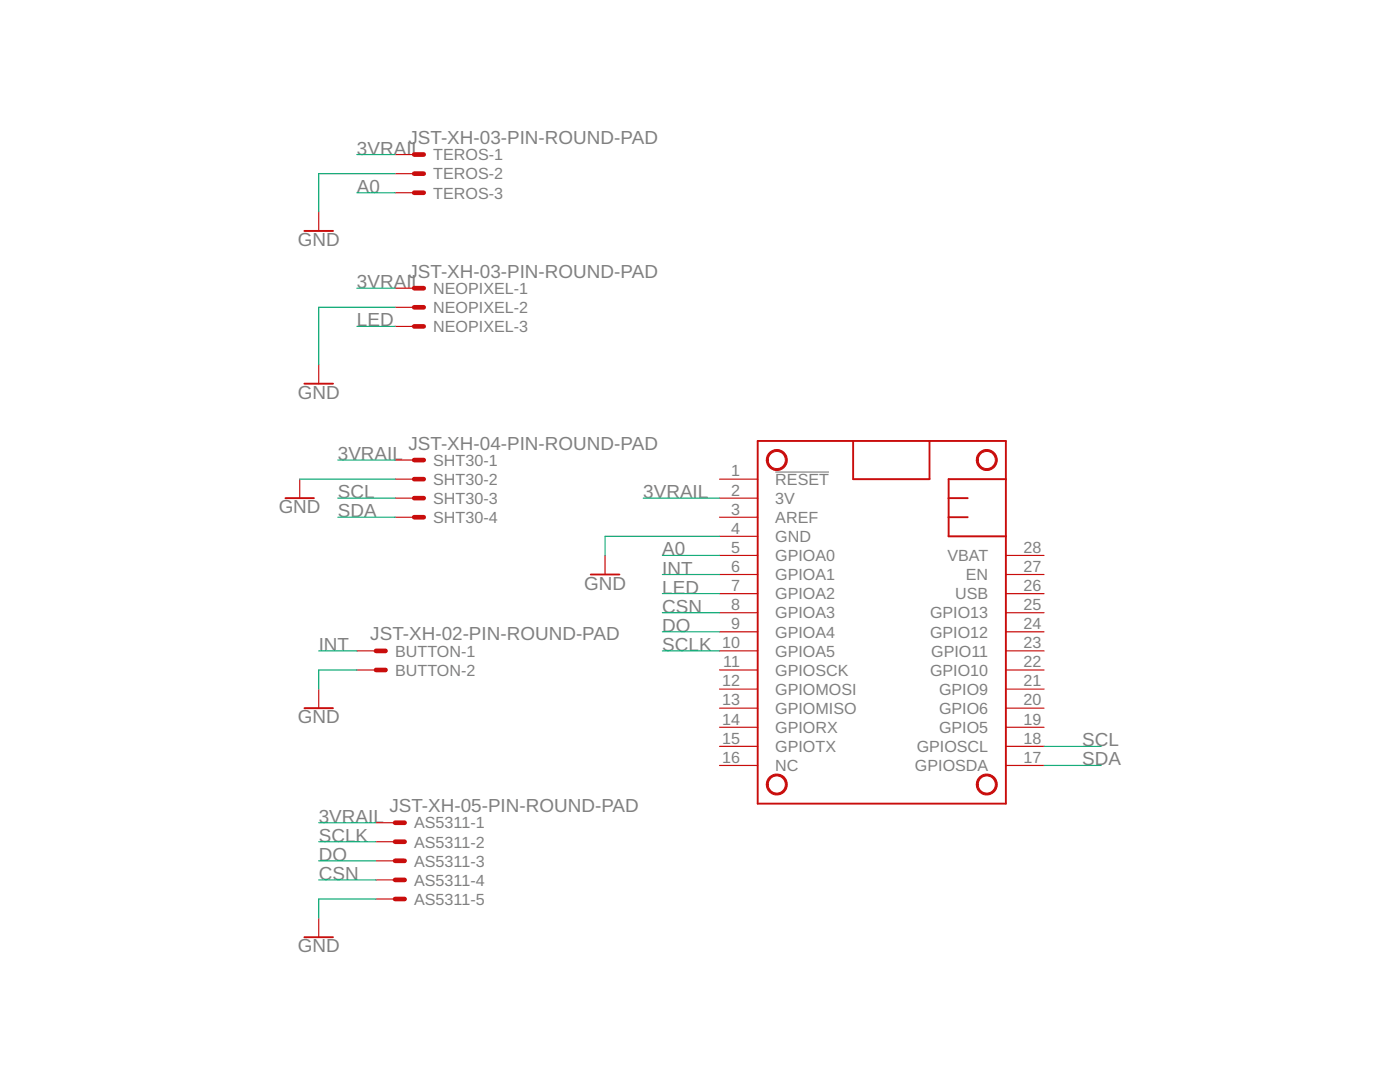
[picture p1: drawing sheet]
<?xml version="1.0" encoding="utf-8"?>
<!DOCTYPE eagle SYSTEM "eagle.dtd">
<!--
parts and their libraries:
SparkFun-PowerSymbols: Licensing: Creative Commons ShareAlike 4.0 International - https://creativecommons.org/licenses/by-sa/4.0
-->
<eagle version="9.6.2">
<drawing>
<settings>
<setting alwaysvectorfont="no"/>
<setting verticaltext="up"/>
</settings>
<grid distance="0.1" unitdist="inch" unit="inch" style="lines" multiple="1" display="no" altdistance="0.01" altunitdist="inch" altunit="inch"/>
<schematic xreflabel="%F%N/%S.%C%R" xrefpart="/%S.%C%R">
<libraries>
<library name="modifiedAdafruit">
<symbols>
<symbol name="MICROSHIELD">
<wire x1="0" y1="33.02" x2="0" y2="22.86" width="0.254" layer="94"/>
<wire x1="0" y1="22.86" x2="0" y2="12.7" width="0.254" layer="94"/>
<wire x1="0" y1="12.7" x2="0" y2="0" width="0.254" layer="94"/>
<wire x1="0" y1="0" x2="48.26" y2="0" width="0.254" layer="94"/>
<wire x1="48.26" y1="0" x2="48.26" y2="33.02" width="0.254" layer="94"/>
<wire x1="48.26" y1="33.02" x2="12.7" y2="33.02" width="0.254" layer="94"/>
<wire x1="12.7" y1="33.02" x2="5.08" y2="33.02" width="0.254" layer="94"/>
<wire x1="5.08" y1="33.02" x2="0" y2="33.02" width="0.254" layer="94"/>
<wire x1="5.08" y1="33.02" x2="5.08" y2="25.4" width="0.254" layer="94"/>
<wire x1="5.08" y1="25.4" x2="7.62" y2="25.4" width="0.254" layer="94"/>
<wire x1="7.62" y1="25.4" x2="10.16" y2="25.4" width="0.254" layer="94"/>
<wire x1="10.16" y1="25.4" x2="12.7" y2="25.4" width="0.254" layer="94"/>
<wire x1="12.7" y1="25.4" x2="12.7" y2="33.02" width="0.254" layer="94"/>
<wire x1="7.62" y1="27.94" x2="7.62" y2="25.4" width="0.254" layer="94"/>
<wire x1="10.16" y1="27.94" x2="10.16" y2="25.4" width="0.254" layer="94"/>
<wire x1="0" y1="22.86" x2="5.08" y2="22.86" width="0.254" layer="94"/>
<wire x1="5.08" y1="22.86" x2="5.08" y2="12.7" width="0.254" layer="94"/>
<wire x1="5.08" y1="12.7" x2="0" y2="12.7" width="0.254" layer="94"/>
<pin name="!RESET" x="5.08" y="-5.08" length="middle" direction="in" rot="R90"/>
<pin name="3V" x="7.62" y="-5.08" length="middle" direction="sup" rot="R90"/>
<pin name="AREF" x="10.16" y="-5.08" length="middle" direction="pas" rot="R90"/>
<pin name="GND" x="12.7" y="-5.08" length="middle" direction="pwr" rot="R90"/>
<pin name="GPIOA0" x="15.24" y="-5.08" length="middle" rot="R90"/>
<pin name="GPIOA1" x="17.78" y="-5.08" length="middle" rot="R90"/>
<pin name="GPIOA2" x="20.32" y="-5.08" length="middle" rot="R90"/>
<pin name="GPIOA3" x="22.86" y="-5.08" length="middle" rot="R90"/>
<pin name="GPIOA4" x="25.4" y="-5.08" length="middle" rot="R90"/>
<pin name="GPIOA5" x="27.94" y="-5.08" length="middle" rot="R90"/>
<pin name="GPIOSCK" x="30.48" y="-5.08" length="middle" rot="R90"/>
<pin name="GPIOMOSI" x="33.02" y="-5.08" length="middle" rot="R90"/>
<pin name="GPIOMISO" x="35.56" y="-5.08" length="middle" rot="R90"/>
<pin name="GPIORX" x="38.1" y="-5.08" length="middle" rot="R90"/>
<pin name="GPIOTX" x="40.64" y="-5.08" length="middle" rot="R90"/>
<pin name="NC" x="43.18" y="-5.08" length="middle" direction="pas" rot="R90"/>
<pin name="GPIOSDA" x="43.18" y="38.1" length="middle" rot="R270"/>
<pin name="GPIOSCL" x="40.64" y="38.1" length="middle" rot="R270"/>
<pin name="GPIO5" x="38.1" y="38.1" length="middle" rot="R270"/>
<pin name="GPIO9" x="33.02" y="38.1" length="middle" rot="R270"/>
<pin name="GPIO6" x="35.56" y="38.1" length="middle" rot="R270"/>
<pin name="GPIO10" x="30.48" y="38.1" length="middle" rot="R270"/>
<pin name="GPIO11" x="27.94" y="38.1" length="middle" rot="R270"/>
<pin name="GPIO12" x="25.4" y="38.1" length="middle" rot="R270"/>
<pin name="GPIO13" x="22.86" y="38.1" length="middle" rot="R270"/>
<pin name="EN" x="17.78" y="38.1" length="middle" direction="pas" rot="R270"/>
<pin name="USB" x="20.32" y="38.1" length="middle" direction="sup" rot="R270"/>
<pin name="VBAT" x="15.24" y="38.1" length="middle" direction="sup" rot="R270"/>
<circle x="45.72" y="30.48" radius="1.27" width="0.254" layer="94"/>
<circle x="45.72" y="2.54" radius="1.27" width="0.254" layer="94"/>
<circle x="2.54" y="2.54" radius="1.27" width="0.254" layer="94"/>
<circle x="2.54" y="30.48" radius="1.27" width="0.254" layer="94"/>
</symbol>
</symbols>
<devicesets>
<deviceset name="FEATHERWING" prefix="MS">
<gates>
<gate name="G$1" symbol="MICROSHIELD" x="-25.4" y="-15.24"/>
</gates>
<devices>
<device name="" package="FEATHERWING">
<connects>
<connect gate="G$1" pin="!RESET" pad="1"/>
<connect gate="G$1" pin="3V" pad="2"/>
<connect gate="G$1" pin="AREF" pad="3"/>
<connect gate="G$1" pin="EN" pad="27"/>
<connect gate="G$1" pin="GND" pad="4"/>
<connect gate="G$1" pin="GPIO10" pad="22"/>
<connect gate="G$1" pin="GPIO11" pad="23"/>
<connect gate="G$1" pin="GPIO12" pad="24"/>
<connect gate="G$1" pin="GPIO13" pad="25"/>
<connect gate="G$1" pin="GPIO5" pad="19"/>
<connect gate="G$1" pin="GPIO6" pad="20"/>
<connect gate="G$1" pin="GPIO9" pad="21"/>
<connect gate="G$1" pin="GPIOA0" pad="5"/>
<connect gate="G$1" pin="GPIOA1" pad="6"/>
<connect gate="G$1" pin="GPIOA2" pad="7"/>
<connect gate="G$1" pin="GPIOA3" pad="8"/>
<connect gate="G$1" pin="GPIOA4" pad="9"/>
<connect gate="G$1" pin="GPIOA5" pad="10"/>
<connect gate="G$1" pin="GPIOMISO" pad="13"/>
<connect gate="G$1" pin="GPIOMOSI" pad="12"/>
<connect gate="G$1" pin="GPIORX" pad="14"/>
<connect gate="G$1" pin="GPIOSCK" pad="11"/>
<connect gate="G$1" pin="GPIOSCL" pad="18"/>
<connect gate="G$1" pin="GPIOSDA" pad="17"/>
<connect gate="G$1" pin="GPIOTX" pad="15"/>
<connect gate="G$1" pin="NC" pad="16"/>
<connect gate="G$1" pin="USB" pad="26"/>
<connect gate="G$1" pin="VBAT" pad="28"/>
</connects>
<package3dinstances>
<package3dinstance package3d_urn="urn:adsk.eagle:package:6240959/1"/>
</package3dinstances>
<technologies>
<technology name=""/>
</technologies>
</device>
<device name="_NODIM" package="FEATHERWING_DIM">
<connects>
<connect gate="G$1" pin="!RESET" pad="1"/>
<connect gate="G$1" pin="3V" pad="2"/>
<connect gate="G$1" pin="AREF" pad="3"/>
<connect gate="G$1" pin="EN" pad="27"/>
<connect gate="G$1" pin="GND" pad="4"/>
<connect gate="G$1" pin="GPIO10" pad="22"/>
<connect gate="G$1" pin="GPIO11" pad="23"/>
<connect gate="G$1" pin="GPIO12" pad="24"/>
<connect gate="G$1" pin="GPIO13" pad="25"/>
<connect gate="G$1" pin="GPIO5" pad="19"/>
<connect gate="G$1" pin="GPIO6" pad="20"/>
<connect gate="G$1" pin="GPIO9" pad="21"/>
<connect gate="G$1" pin="GPIOA0" pad="5"/>
<connect gate="G$1" pin="GPIOA1" pad="6"/>
<connect gate="G$1" pin="GPIOA2" pad="7"/>
<connect gate="G$1" pin="GPIOA3" pad="8"/>
<connect gate="G$1" pin="GPIOA4" pad="9"/>
<connect gate="G$1" pin="GPIOA5" pad="10"/>
<connect gate="G$1" pin="GPIOMISO" pad="13"/>
<connect gate="G$1" pin="GPIOMOSI" pad="12"/>
<connect gate="G$1" pin="GPIORX" pad="14"/>
<connect gate="G$1" pin="GPIOSCK" pad="11"/>
<connect gate="G$1" pin="GPIOSCL" pad="18"/>
<connect gate="G$1" pin="GPIOSDA" pad="17"/>
<connect gate="G$1" pin="GPIOTX" pad="15"/>
<connect gate="G$1" pin="NC" pad="16"/>
<connect gate="G$1" pin="USB" pad="26"/>
<connect gate="G$1" pin="VBAT" pad="28"/>
</connects>
<package3dinstances>
<package3dinstance package3d_urn="urn:adsk.eagle:package:6240960/1"/>
</package3dinstances>
<technologies>
<technology name=""/>
</technologies>
</device>
</devices>
</deviceset>
</devicesets>
</library>
<library name="SparkFun-PowerSymbols">
<symbols>
<symbol name="DGND">
<wire x1="-1.905" y1="0" x2="1.905" y2="0" width="0.254" layer="94"/>
<pin name="GND" x="0" y="2.54" visible="off" length="short" direction="sup" rot="R270"/>
<text x="0" y="-0.254" size="1.778" layer="96" align="top-center">&gt;VALUE</text>
</symbol>
</symbols>
<devicesets>
<deviceset name="GND" prefix="GND">
<gates>
<gate name="1" symbol="DGND" x="0" y="0"/>
</gates>
<devices>
<device name="">
<technologies>
<technology name=""/>
</technologies>
</device>
</devices>
</deviceset>
</devicesets>
</library>
<library name="Rembrandt Electronics - JST XH Connectors v1-0">
<symbols>
<symbol name="M">
<wire x1="1.27" y1="0" x2="0" y2="0" width="0.6096" layer="94"/>
<text x="2.54" y="-0.762" size="1.524" layer="95">&gt;NAME</text>
<pin name="S" x="-2.54" y="0" visible="off" length="short" direction="pas"/>
</symbol>
<symbol name="MV">
<wire x1="1.27" y1="0" x2="0" y2="0" width="0.6096" layer="94"/>
<text x="2.54" y="-0.762" size="1.524" layer="95">&gt;NAME</text>
<text x="-0.762" y="1.397" size="1.778" layer="96">&gt;VALUE</text>
<pin name="S" x="-2.54" y="0" visible="off" length="short" direction="pas"/>
</symbol>
</symbols>
<devicesets>
<deviceset name="JST-XH-02-PIN" prefix="X">
<gates>
<gate name="-2" symbol="M" x="2.54" y="15.24" addlevel="always" swaplevel="1"/>
<gate name="-1" symbol="MV" x="2.54" y="17.78" addlevel="always" swaplevel="1"/>
</gates>
<devices>
<device name="-LONG-PAD" package="JST-XH-02-PACKAGE-LONG-PAD">
<connects>
<connect gate="-1" pin="S" pad="1"/>
<connect gate="-2" pin="S" pad="2"/>
</connects>
<technologies>
<technology name=""/>
</technologies>
</device>
<device name="-ROUND-PAD" package="JST-XH-02-PACKAGE-ROUND-PAD">
<connects>
<connect gate="-1" pin="S" pad="1"/>
<connect gate="-2" pin="S" pad="2"/>
</connects>
<technologies>
<technology name=""/>
</technologies>
</device>
</devices>
</deviceset>
<deviceset name="JST-XH-03-PIN" prefix="X">
<gates>
<gate name="-1" symbol="MV" x="2.54" y="7.62" addlevel="always" swaplevel="1"/>
<gate name="-2" symbol="M" x="2.54" y="5.08" addlevel="always" swaplevel="1"/>
<gate name="-3" symbol="M" x="2.54" y="2.54" addlevel="always" swaplevel="1"/>
</gates>
<devices>
<device name="-LONG-PAD" package="JST-XH-03-PACKAGE-LONG-PAD">
<connects>
<connect gate="-1" pin="S" pad="1"/>
<connect gate="-2" pin="S" pad="2"/>
<connect gate="-3" pin="S" pad="3"/>
</connects>
<technologies>
<technology name=""/>
</technologies>
</device>
<device name="-ROUND-PAD" package="JST-XH-03-PACKAGE-ROUND-PAD">
<connects>
<connect gate="-1" pin="S" pad="1"/>
<connect gate="-2" pin="S" pad="2"/>
<connect gate="-3" pin="S" pad="3"/>
</connects>
<technologies>
<technology name=""/>
</technologies>
</device>
</devices>
</deviceset>
<deviceset name="JST-XH-04-PIN" prefix="X">
<gates>
<gate name="-1" symbol="MV" x="2.54" y="0" addlevel="always" swaplevel="1"/>
<gate name="-2" symbol="M" x="2.54" y="-2.54" addlevel="always" swaplevel="1"/>
<gate name="-3" symbol="M" x="2.54" y="-5.08" addlevel="always" swaplevel="1"/>
<gate name="-4" symbol="M" x="2.54" y="-7.62" addlevel="always" swaplevel="1"/>
</gates>
<devices>
<device name="-LONG-PAD" package="JST-XH-04-PACKAGE-LONG-PAD">
<connects>
<connect gate="-1" pin="S" pad="1"/>
<connect gate="-2" pin="S" pad="2"/>
<connect gate="-3" pin="S" pad="3"/>
<connect gate="-4" pin="S" pad="4"/>
</connects>
<technologies>
<technology name=""/>
</technologies>
</device>
<device name="-ROUND-PAD" package="JST-XH-04-PACKAGE-ROUND-PAD">
<connects>
<connect gate="-1" pin="S" pad="1"/>
<connect gate="-2" pin="S" pad="2"/>
<connect gate="-3" pin="S" pad="3"/>
<connect gate="-4" pin="S" pad="4"/>
</connects>
<technologies>
<technology name=""/>
</technologies>
</device>
</devices>
</deviceset>
<deviceset name="JST-XH-05-PIN" prefix="X">
<gates>
<gate name="-1" symbol="MV" x="2.54" y="0" addlevel="always" swaplevel="1"/>
<gate name="-2" symbol="M" x="2.54" y="-2.54" addlevel="always" swaplevel="1"/>
<gate name="-3" symbol="M" x="2.54" y="-5.08" addlevel="always" swaplevel="1"/>
<gate name="-4" symbol="M" x="2.54" y="-7.62" addlevel="always" swaplevel="1"/>
<gate name="-5" symbol="M" x="2.54" y="-10.16" addlevel="always" swaplevel="1"/>
</gates>
<devices>
<device name="-LONG-PAD" package="JST-XH-05-PACKAGE-LONG-PAD">
<connects>
<connect gate="-1" pin="S" pad="1"/>
<connect gate="-2" pin="S" pad="2"/>
<connect gate="-3" pin="S" pad="3"/>
<connect gate="-4" pin="S" pad="4"/>
<connect gate="-5" pin="S" pad="5"/>
</connects>
<technologies>
<technology name=""/>
</technologies>
</device>
<device name="-ROUND-PAD" package="JST-XH-05-PACKAGE-ROUND-PAD">
<connects>
<connect gate="-1" pin="S" pad="1"/>
<connect gate="-2" pin="S" pad="2"/>
<connect gate="-3" pin="S" pad="3"/>
<connect gate="-4" pin="S" pad="4"/>
<connect gate="-5" pin="S" pad="5"/>
</connects>
<technologies>
<technology name=""/>
</technologies>
</device>
</devices>
</deviceset>
</devicesets>
</library>
</libraries>
<attributes>
</attributes>
<variantdefs>
</variantdefs>
<classes>
<class number="0" name="default" width="0" drill="0">
<clearance class="0" value="0.1524"/>
</class>
</classes>
<parts>
<part name="MS1" library="modifiedAdafruit" deviceset="FEATHERWING" device="" package3d_urn="urn:adsk.eagle:package:6240959/1"/>
<part name="GND1" library="SparkFun-PowerSymbols" deviceset="GND" device=""/>
<part name="GND2" library="SparkFun-PowerSymbols" deviceset="GND" device=""/>
<part name="GND3" library="SparkFun-PowerSymbols" deviceset="GND" device=""/>
<part name="GND4" library="SparkFun-PowerSymbols" deviceset="GND" device=""/>
<part name="GND5" library="SparkFun-PowerSymbols" deviceset="GND" device=""/>
<part name="BUTTON" library="Rembrandt Electronics - JST XH Connectors v1-0" deviceset="JST-XH-02-PIN" device="-ROUND-PAD"/>
<part name="NEOPIXEL" library="Rembrandt Electronics - JST XH Connectors v1-0" deviceset="JST-XH-03-PIN" device="-ROUND-PAD"/>
<part name="SHT30" library="Rembrandt Electronics - JST XH Connectors v1-0" deviceset="JST-XH-04-PIN" device="-ROUND-PAD"/>
<part name="AS5311" library="Rembrandt Electronics - JST XH Connectors v1-0" deviceset="JST-XH-05-PIN" device="-ROUND-PAD"/>
<part name="TEROS" library="Rembrandt Electronics - JST XH Connectors v1-0" deviceset="JST-XH-03-PIN" device="-ROUND-PAD"/>
<part name="GND6" library="SparkFun-PowerSymbols" deviceset="GND" device=""/>
</parts>
<sheets>
<sheet>
<plain>
</plain>
<instances>
<instance part="MS1" gate="G$1" x="190.5" y="73.66" smashed="yes" rot="R270"/>
<instance part="GND1" gate="1" x="129.54" y="66.04" smashed="yes">
<attribute name="VALUE" x="129.54" y="65.786" size="1.778" layer="96" align="top-center"/>
</instance>
<instance part="GND2" gate="1" x="170.18" y="55.88" smashed="yes">
<attribute name="VALUE" x="170.18" y="55.626" size="1.778" layer="96" align="top-center"/>
</instance>
<instance part="GND3" gate="1" x="132.08" y="81.28" smashed="yes">
<attribute name="VALUE" x="132.08" y="81.026" size="1.778" layer="96" align="top-center"/>
</instance>
<instance part="GND4" gate="1" x="132.08" y="38.1" smashed="yes">
<attribute name="VALUE" x="132.08" y="37.846" size="1.778" layer="96" align="top-center"/>
</instance>
<instance part="GND5" gate="1" x="132.08" y="7.62" smashed="yes">
<attribute name="VALUE" x="132.08" y="7.366" size="1.778" layer="96" align="top-center"/>
</instance>
<instance part="BUTTON" gate="-2" x="139.7" y="43.18" smashed="yes">
<attribute name="NAME" x="142.24" y="42.418" size="1.524" layer="95"/>
</instance>
<instance part="BUTTON" gate="-1" x="139.7" y="45.72" smashed="yes">
<attribute name="NAME" x="142.24" y="44.958" size="1.524" layer="95"/>
<attribute name="VALUE" x="138.938" y="47.117" size="1.778" layer="96"/>
</instance>
<instance part="NEOPIXEL" gate="-1" x="144.78" y="93.98" smashed="yes">
<attribute name="NAME" x="147.32" y="93.218" size="1.524" layer="95"/>
<attribute name="VALUE" x="144.018" y="95.377" size="1.778" layer="96"/>
</instance>
<instance part="NEOPIXEL" gate="-2" x="144.78" y="91.44" smashed="yes">
<attribute name="NAME" x="147.32" y="90.678" size="1.524" layer="95"/>
</instance>
<instance part="NEOPIXEL" gate="-3" x="144.78" y="88.9" smashed="yes">
<attribute name="NAME" x="147.32" y="88.138" size="1.524" layer="95"/>
</instance>
<instance part="SHT30" gate="-1" x="144.78" y="71.12" smashed="yes">
<attribute name="NAME" x="147.32" y="70.358" size="1.524" layer="95"/>
<attribute name="VALUE" x="144.018" y="72.517" size="1.778" layer="96"/>
</instance>
<instance part="SHT30" gate="-2" x="144.78" y="68.58" smashed="yes">
<attribute name="NAME" x="147.32" y="67.818" size="1.524" layer="95"/>
</instance>
<instance part="SHT30" gate="-3" x="144.78" y="66.04" smashed="yes">
<attribute name="NAME" x="147.32" y="65.278" size="1.524" layer="95"/>
</instance>
<instance part="SHT30" gate="-4" x="144.78" y="63.5" smashed="yes">
<attribute name="NAME" x="147.32" y="62.738" size="1.524" layer="95"/>
</instance>
<instance part="AS5311" gate="-1" x="142.24" y="22.86" smashed="yes">
<attribute name="NAME" x="144.78" y="22.098" size="1.524" layer="95"/>
<attribute name="VALUE" x="141.478" y="24.257" size="1.778" layer="96"/>
</instance>
<instance part="AS5311" gate="-2" x="142.24" y="20.32" smashed="yes">
<attribute name="NAME" x="144.78" y="19.558" size="1.524" layer="95"/>
</instance>
<instance part="AS5311" gate="-3" x="142.24" y="17.78" smashed="yes">
<attribute name="NAME" x="144.78" y="17.018" size="1.524" layer="95"/>
</instance>
<instance part="AS5311" gate="-4" x="142.24" y="15.24" smashed="yes">
<attribute name="NAME" x="144.78" y="14.478" size="1.524" layer="95"/>
</instance>
<instance part="AS5311" gate="-5" x="142.24" y="12.7" smashed="yes">
<attribute name="NAME" x="144.78" y="11.938" size="1.524" layer="95"/>
</instance>
<instance part="TEROS" gate="-1" x="144.78" y="111.76" smashed="yes">
<attribute name="NAME" x="147.32" y="110.998" size="1.524" layer="95"/>
<attribute name="VALUE" x="144.018" y="113.157" size="1.778" layer="96"/>
</instance>
<instance part="TEROS" gate="-2" x="144.78" y="109.22" smashed="yes">
<attribute name="NAME" x="147.32" y="108.458" size="1.524" layer="95"/>
</instance>
<instance part="TEROS" gate="-3" x="144.78" y="106.68" smashed="yes">
<attribute name="NAME" x="147.32" y="105.918" size="1.524" layer="95"/>
</instance>
<instance part="GND6" gate="1" x="132.08" y="101.6" smashed="yes">
<attribute name="VALUE" x="132.08" y="101.346" size="1.778" layer="96" align="top-center"/>
</instance>
</instances>
<busses>
</busses>
<nets>
<net name="GND" class="0">
<segment>
<wire x1="142.24" y1="68.58" x2="129.54" y2="68.58" width="0.1524" layer="91"/>
<pinref part="GND1" gate="1" pin="GND"/>
<pinref part="SHT30" gate="-2" pin="S"/>
</segment>
<segment>
<pinref part="MS1" gate="G$1" pin="GND"/>
<wire x1="185.42" y1="60.96" x2="170.18" y2="60.96" width="0.1524" layer="91"/>
<wire x1="170.18" y1="60.96" x2="170.18" y2="58.42" width="0.1524" layer="91"/>
<pinref part="GND2" gate="1" pin="GND"/>
</segment>
<segment>
<wire x1="142.24" y1="91.44" x2="132.08" y2="91.44" width="0.1524" layer="91"/>
<wire x1="132.08" y1="91.44" x2="132.08" y2="83.82" width="0.1524" layer="91"/>
<pinref part="GND3" gate="1" pin="GND"/>
<pinref part="NEOPIXEL" gate="-2" pin="S"/>
</segment>
<segment>
<wire x1="137.16" y1="43.18" x2="132.08" y2="43.18" width="0.1524" layer="91"/>
<wire x1="132.08" y1="43.18" x2="132.08" y2="40.64" width="0.1524" layer="91"/>
<pinref part="GND4" gate="1" pin="GND"/>
<pinref part="BUTTON" gate="-2" pin="S"/>
</segment>
<segment>
<pinref part="AS5311" gate="-5" pin="S"/>
<wire x1="139.7" y1="12.7" x2="132.08" y2="12.7" width="0.1524" layer="91"/>
<pinref part="GND5" gate="1" pin="GND"/>
<wire x1="132.08" y1="12.7" x2="132.08" y2="10.16" width="0.1524" layer="91"/>
</segment>
<segment>
<pinref part="GND6" gate="1" pin="GND"/>
<wire x1="132.08" y1="104.14" x2="132.08" y2="109.22" width="0.1524" layer="91"/>
<pinref part="TEROS" gate="-2" pin="S"/>
<wire x1="132.08" y1="109.22" x2="142.24" y2="109.22" width="0.1524" layer="91"/>
</segment>
</net>
<net name="SCL" class="0">
<segment>
<wire x1="142.24" y1="66.04" x2="134.62" y2="66.04" width="0.1524" layer="91"/>
<label x="134.62" y="66.04" size="1.778" layer="95"/>
<pinref part="SHT30" gate="-3" pin="S"/>
</segment>
<segment>
<pinref part="MS1" gate="G$1" pin="GPIOSCL"/>
<wire x1="228.6" y1="33.02" x2="236.22" y2="33.02" width="0.1524" layer="91"/>
<label x="233.68" y="33.02" size="1.778" layer="95"/>
</segment>
</net>
<net name="SDA" class="0">
<segment>
<wire x1="142.24" y1="63.5" x2="134.62" y2="63.5" width="0.1524" layer="91"/>
<label x="134.62" y="63.5" size="1.778" layer="95"/>
<pinref part="SHT30" gate="-4" pin="S"/>
</segment>
<segment>
<pinref part="MS1" gate="G$1" pin="GPIOSDA"/>
<wire x1="228.6" y1="30.48" x2="236.22" y2="30.48" width="0.1524" layer="91"/>
<label x="233.68" y="30.48" size="1.778" layer="95"/>
</segment>
</net>
<net name="LED" class="0">
<segment>
<pinref part="MS1" gate="G$1" pin="GPIOA2"/>
<wire x1="185.42" y1="53.34" x2="177.8" y2="53.34" width="0.1524" layer="91"/>
<label x="177.8" y="53.34" size="1.778" layer="95"/>
</segment>
<segment>
<wire x1="142.24" y1="88.9" x2="137.16" y2="88.9" width="0.1524" layer="91"/>
<label x="137.16" y="88.9" size="1.778" layer="95"/>
<pinref part="NEOPIXEL" gate="-3" pin="S"/>
</segment>
</net>
<net name="INT" class="0">
<segment>
<wire x1="137.16" y1="45.72" x2="132.08" y2="45.72" width="0.1524" layer="91"/>
<label x="132.08" y="45.72" size="1.778" layer="95"/>
<pinref part="BUTTON" gate="-1" pin="S"/>
</segment>
<segment>
<pinref part="MS1" gate="G$1" pin="GPIOA1"/>
<wire x1="185.42" y1="55.88" x2="177.8" y2="55.88" width="0.1524" layer="91"/>
<label x="177.8" y="55.88" size="1.778" layer="95"/>
</segment>
</net>
<net name="CSN" class="0">
<segment>
<pinref part="MS1" gate="G$1" pin="GPIOA3"/>
<wire x1="185.42" y1="50.8" x2="177.8" y2="50.8" width="0.1524" layer="91"/>
<label x="177.8" y="50.8" size="1.778" layer="95"/>
</segment>
<segment>
<pinref part="AS5311" gate="-4" pin="S"/>
<wire x1="139.7" y1="15.24" x2="132.08" y2="15.24" width="0.1524" layer="91"/>
<label x="132.08" y="15.24" size="1.778" layer="95"/>
</segment>
</net>
<net name="SCLK" class="0">
<segment>
<wire x1="139.7" y1="20.32" x2="132.08" y2="20.32" width="0.1524" layer="91"/>
<label x="132.08" y="20.32" size="1.778" layer="95"/>
<pinref part="AS5311" gate="-2" pin="S"/>
</segment>
<segment>
<pinref part="MS1" gate="G$1" pin="GPIOA5"/>
<wire x1="185.42" y1="45.72" x2="177.8" y2="45.72" width="0.1524" layer="91"/>
<label x="177.8" y="45.72" size="1.778" layer="95"/>
</segment>
</net>
<net name="DO" class="0">
<segment>
<wire x1="139.7" y1="17.78" x2="132.08" y2="17.78" width="0.1524" layer="91"/>
<label x="132.08" y="17.78" size="1.778" layer="95"/>
<pinref part="AS5311" gate="-3" pin="S"/>
</segment>
<segment>
<pinref part="MS1" gate="G$1" pin="GPIOA4"/>
<wire x1="185.42" y1="48.26" x2="177.8" y2="48.26" width="0.1524" layer="91"/>
<label x="177.8" y="48.26" size="1.778" layer="95"/>
</segment>
</net>
<net name="3VRAIL" class="0">
<segment>
<pinref part="MS1" gate="G$1" pin="3V"/>
<wire x1="185.42" y1="66.04" x2="175.26" y2="66.04" width="0.1524" layer="91"/>
<label x="175.26" y="66.04" size="1.778" layer="95"/>
</segment>
<segment>
<wire x1="142.24" y1="71.12" x2="134.62" y2="71.12" width="0.1524" layer="91"/>
<label x="134.62" y="71.12" size="1.778" layer="95"/>
<pinref part="SHT30" gate="-1" pin="S"/>
</segment>
<segment>
<wire x1="139.7" y1="22.86" x2="132.08" y2="22.86" width="0.1524" layer="91"/>
<label x="132.08" y="22.86" size="1.778" layer="95"/>
<pinref part="AS5311" gate="-1" pin="S"/>
</segment>
<segment>
<wire x1="142.24" y1="93.98" x2="137.16" y2="93.98" width="0.1524" layer="91"/>
<label x="137.16" y="93.98" size="1.778" layer="95"/>
<pinref part="NEOPIXEL" gate="-1" pin="S"/>
</segment>
<segment>
<pinref part="TEROS" gate="-1" pin="S"/>
<wire x1="142.24" y1="111.76" x2="137.16" y2="111.76" width="0.1524" layer="91"/>
<label x="137.16" y="111.76" size="1.778" layer="95"/>
</segment>
</net>
<net name="A0" class="0">
<segment>
<pinref part="MS1" gate="G$1" pin="GPIOA0"/>
<wire x1="185.42" y1="58.42" x2="177.8" y2="58.42" width="0.1524" layer="91"/>
<label x="177.8" y="58.42" size="1.778" layer="95"/>
</segment>
<segment>
<pinref part="TEROS" gate="-3" pin="S"/>
<wire x1="142.24" y1="106.68" x2="137.16" y2="106.68" width="0.1524" layer="91"/>
<label x="137.16" y="106.68" size="1.778" layer="95"/>
</segment>
</net>
</nets>
</sheet>
</sheets>
<errors>
<approved hash="202,1,185.42,68.58,MS1,!RESET,,,,"/>
</errors>
</schematic>
</drawing>
<compatibility>
<note version="8.3" severity="warning">
Since Version 8.3, EAGLE supports URNs for individual library
assets (packages, symbols, and devices). The URNs of those assets
will not be understood (or retained) with this version.
</note>
<note version="8.3" severity="warning">
Since Version 8.3, EAGLE supports the association of 3D packages
with devices in libraries, schematics, and board files. Those 3D
packages will not be understood (or retained) with this version.
</note>
</compatibility>
</eagle>
